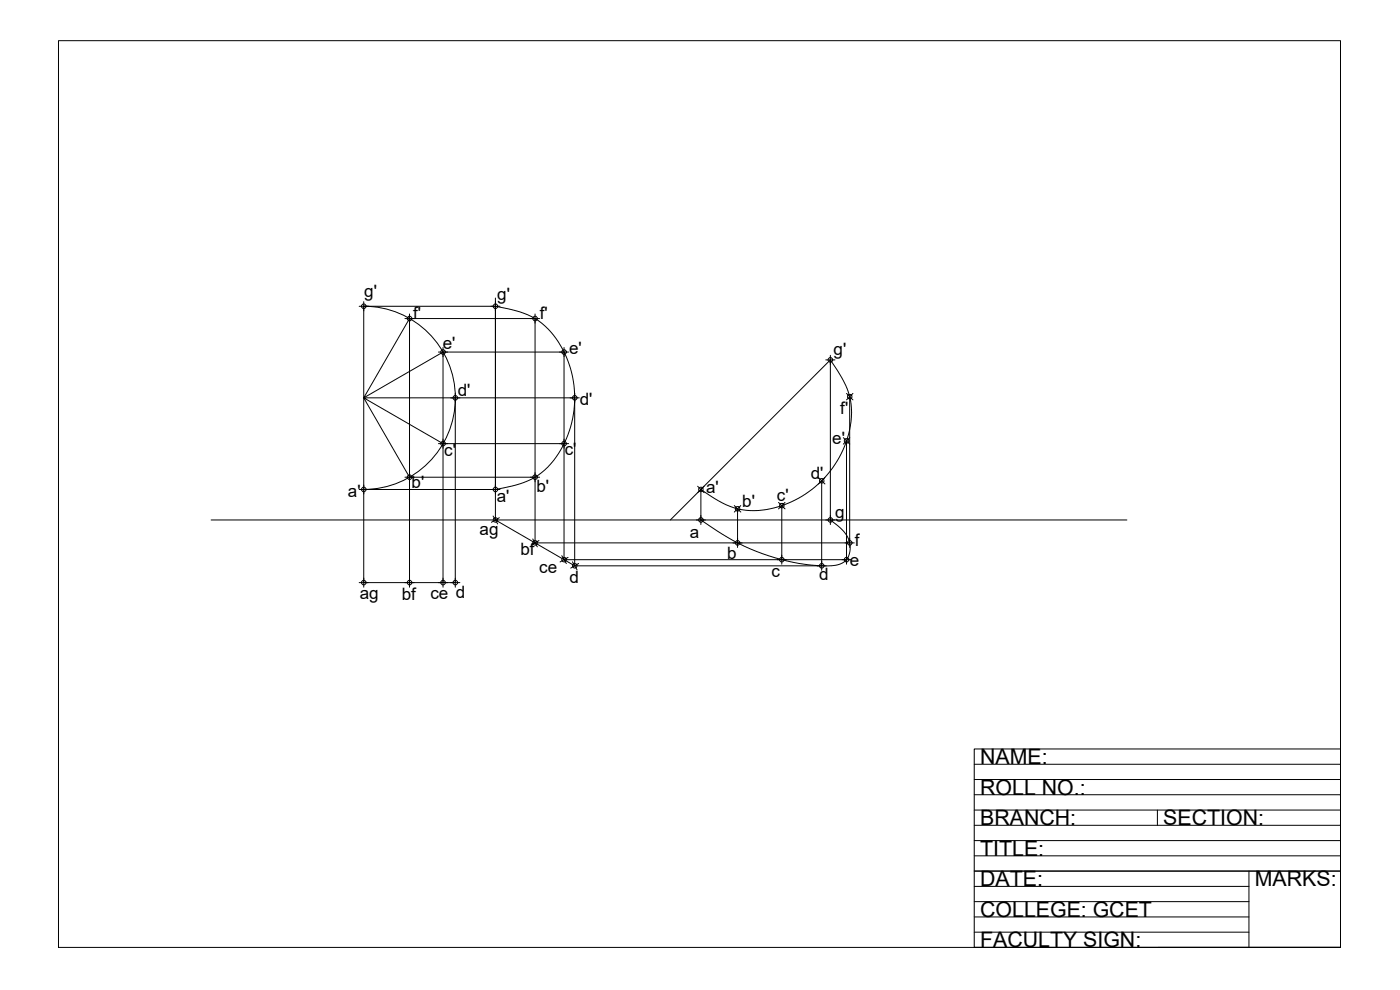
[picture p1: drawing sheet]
<svg xmlns="http://www.w3.org/2000/svg" width="420mm" height="297mm" viewBox="0 0 420 297" stroke-linecap="round" stroke-linejoin="round" font-family="sans-serif">
<!-- layer: 0 -->
<g fill="none" stroke="#000" stroke-width=".3">
<path d="M17.6 12.2h384.7v272.1h-384.7zM107.8 91.9h42.3M109.2 90.5v85.7M109.2 91.9a27.5 27.5 0 0 1 27.5 27.5 27.5 27.5 0 0 1-27.5 27.4M121.5 95.6h40.5M122.9 95.6l-13.7 23.8 23.8-13.8M122.9 94.2v82M148.7 91.9a31 31 0 0 1 12.9 4.3 29.3 29.3 0 0 1 10.8 25.7 28.3 28.3 0 0 1-11.3 20.9 32.3 32.3 0 0 1-12.4 4.1zM148.7 89.4v66.6l23.8 13.8M160.6 95.6v67.3h95.8M160.6 94.2v2.8M109.2 119.4l13.7 23.8"/>
<path d="M131.6 105.6h39.1M133 104.3v71.9M135.3 119.4h38.5M136.6 118v2.7M169.3 105.6v62.3h86.1M169.3 104.3v2.7M172.5 118v51.8M247.8 108h2.8M249.2 106.6v50.8M254 118l2 2M255 119v45.3M256 118l-2 2"/>
<path d="M131.6 133.1h39.1M133 133.1l-23.8-13.7h27.4v55.4h-27.4M169.3 131.7v2.8M253.1 131.3l1.9 2M254 132.3v37M255 131.3l-1.9 2M63.4 156h274.8M107.8 146.9h42.3M121.5 143.2h40.5M148 154.8l1.4 2.4M149.9 155.3l-2.4 1.4M160.6 141.8v2.8"/>
<path d="M201.2 156l48-48a31.9 31.9 0 0 1 6.1 12.2 29.3 29.3 0 0 1-10.5 25.8 28.1 28.1 0 0 1-23.5 6.7 33.3 33.3 0 0 1-11-5.8v9.1a65.5 65.5 0 0 0 37.2 13.8 7.6 7.6 0 0 0 6.7-2.1 7.2 7.2 0 0 0-1.8-9.1l-3.2-2.6M209.4 145.9l1.9 1.9M210.3 154.6v2.8M211.3 145.9l-1.9 1.9M220.4 151.7l1.9 1.9M221.3 152.7v11.6M222.3 151.7l-1.9 1.9M233.6 150.7l2 2M234.6 151.7v17.6M235.6 150.7l-2 2M245.6 143.3l2 1.9M246.6 144.3v26.8"/>
<path d="M247.6 143.3l-2 1.9M107.8 174.8h2.7M121.5 174.8h2.8M131.6 174.8h2.7M135.3 174.8h2.7M136.6 173.5v2.7M159.9 161.7l1.4 2.4M161.8 162.2l-2.4 1.4M168.6 166.7l1.4 2.4M170.5 167.2l-2.4 1.4M171.8 168.6l1.4 2.4M172.5 169.8h75.5"/>
<path d="M173.7 169.1l-2.4 1.3M292.4 238.5h109.9M292.4 233.9h109.9M292.4 229.3h109.9M292.4 256.8h109.9M292.4 252.2h109.9M292.4 247.6h109.9M292.4 243h109.9M347.4 243v4.6M292.4 279.7h82.4M292.4 275.1h82.4M292.4 270.5h82.4"/>
<path d="M292.4 266h82.4M292.4 261.4h109.9M374.8 261.4v22.9M292.4 284.3h109.9h-109.9v-59.6h109.9v59.6h-54.9"/>
<circle cx="109.2" cy="91.9" r=".69"/>
<circle cx="122.9" cy="95.6" r=".69"/>
<circle cx="148.7" cy="91.9" r=".69"/>
<circle cx="160.6" cy="95.6" r=".69"/>
<circle cx="133" cy="105.6" r=".69"/>
<circle cx="136.6" cy="119.4" r=".69"/>
<circle cx="169.3" cy="105.6" r=".69"/>
<circle cx="172.5" cy="119.4" r=".69"/>
<circle cx="249.2" cy="108" r=".69"/>
<circle cx="255" cy="119" r=".69"/>
<circle cx="133" cy="133.1" r=".69"/>
<circle cx="169.3" cy="133.1" r=".69"/>
<circle cx="254.1" cy="132.3" r=".69"/>
<circle cx="109.2" cy="146.9" r=".69"/>
<circle cx="122.9" cy="143.2" r=".69"/>
<circle cx="148.7" cy="156" r=".69"/>
<circle cx="148.7" cy="146.9" r=".69"/>
<circle cx="160.6" cy="143.2" r=".69"/>
<circle cx="210.4" cy="146.9" r=".69"/>
<circle cx="210.4" cy="156" r=".69"/>
<circle cx="221.4" cy="152.7" r=".69"/>
<circle cx="234.6" cy="151.7" r=".69"/>
<circle cx="246.6" cy="144.3" r=".69"/>
<circle cx="249.2" cy="156" r=".69"/>
<circle cx="109.2" cy="174.8" r=".69"/>
<circle cx="122.9" cy="174.8" r=".69"/>
<circle cx="133" cy="174.8" r=".69"/>
<circle cx="136.6" cy="174.8" r=".69"/>
<circle cx="160.6" cy="162.9" r=".69"/>
<circle cx="169.3" cy="167.9" r=".69"/>
<circle cx="172.5" cy="169.8" r=".69"/>
<circle cx="221.4" cy="162.9" r=".69"/>
<circle cx="234.6" cy="167.9" r=".69"/>
<circle cx="246.6" cy="169.8" r=".69"/>
<circle cx="254.1" cy="167.9" r=".69"/>
<circle cx="255" cy="162.9" r=".69"/>
</g>
<g font-size="6.4">
<text x="294.2" y="229.3">NAME:</text>
<text x="294.2" y="238.5">ROLL NO.:</text>
<text x="294.2" y="247.6">BRANCH:</text>
<text x="349.1" y="247.6">SECTION:</text>
<text x="294.2" y="256.8">TITLE:</text>
<text x="294.2" y="266">DATE:</text>
<text x="376.6" y="266">MARKS:</text>
<text x="294.2" y="275.1">COLLEGE: GCET</text>
<text x="294.2" y="284.3">FACULTY SIGN:</text>
</g>
<g font-size="5.1">
<text x="109.3" y="89.2">g'</text>
<text x="149.2" y="89.9">g'</text>
<text x="124" y="95.8">f'</text>
<text x="162" y="95.8">f'</text>
<text x="132.9" y="104.6">e'</text>
<text x="170.8" y="106.2">e'</text>
<text x="250.2" y="106.5">g'</text>
<text x="137.4" y="118.8">d'</text>
<text x="174" y="121.5">d'</text>
<text x="252.2" y="124.3">f'</text>
<text x="133.3" y="136.9">c'</text>
<text x="169.5" y="136.5">c'</text>
<text x="249.8" y="133.4">e'</text>
<text x="243.3" y="143.8">d'</text>
<text x="104.4" y="149.2">a'</text>
<text x="123.5" y="146.3">b'</text>
<text x="161" y="147.7">b'</text>
<text x="211.9" y="147.9">a'</text>
<text x="149.1" y="150.7">a'</text>
<text x="222.7" y="152.1">b'</text>
<text x="233.1" y="150.3">c'</text>
<text x="250.7" y="155.4">g</text>
<text x="143.9" y="160.6">ag</text>
<text x="207" y="161.4">a</text>
<text x="156.2" y="166.6">bf</text>
<text x="218.2" y="167.9">b</text>
<text x="256.5" y="163.8">f</text>
<text x="161.8" y="172">ce</text>
<text x="231.5" y="173.1">c</text>
<text x="255" y="169.7">e</text>
<text x="108" y="179.8">ag</text>
<text x="120.6" y="179.9">bf</text>
<text x="129.2" y="179.6">ce d</text>
<text x="170.9" y="174.9">d</text>
<text x="245.9" y="174.1">d</text>
</g>
</svg>
